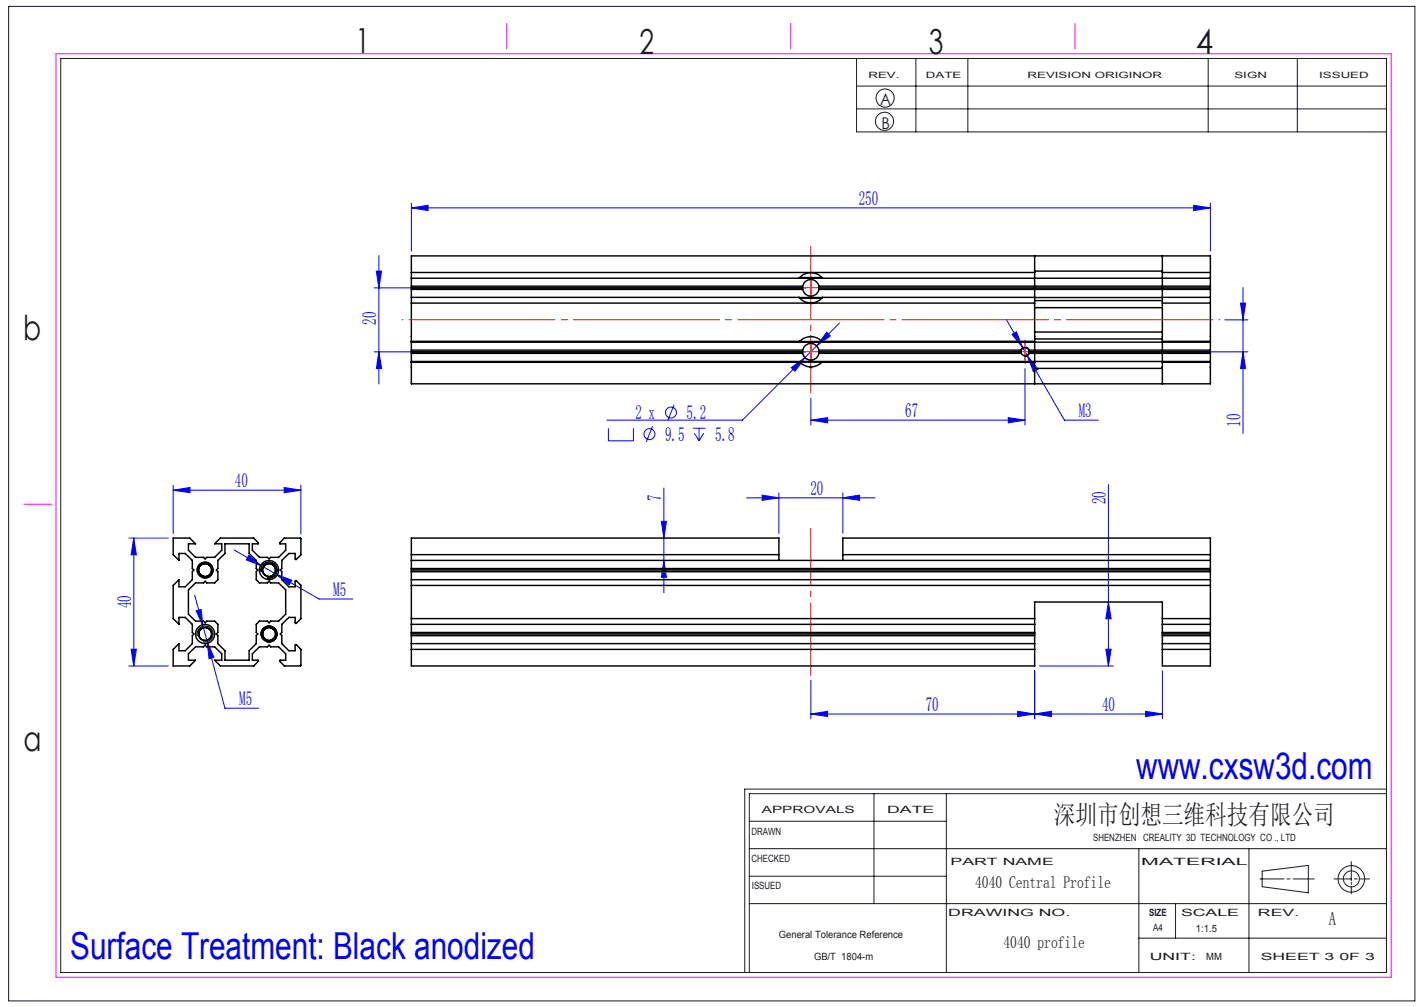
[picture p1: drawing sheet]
<svg xmlns="http://www.w3.org/2000/svg" width="297mm" height="210mm" viewBox="0 0 297 210" stroke-linecap="round" stroke-linejoin="round" font-family="sans-serif">
<g fill="none" stroke="#191924" stroke-width=".21">
<path d="M1.8 1.3h293.3v207.4h-293.3zM12.7 12.2h276.5v190.6h-276.5zM178.6 12.2v15.3h110.6M178.6 17.9h110.6M191 12.2v15.3M201.9 12.2v15.3M252 12.2v15.3M270.6 12.2v15.3M178.6 22.7h110.6M156.3 177h132.9M156.3 171.3h41.1M182.3 165.5v22.9"/>
<path d="M197.4 165.5v37.3M237.5 177v25.8M260.5 177v25.8M281.8 179.7v4M289.2 165.5h-132.9v37.3M289.2 164.6h-133.9v38.2M156.3 188.4h132.9M156.3 182.7h41.1M237.5 195.6h51.7M245.2 188.4v7.2M262.8 183.3h5M263.2 181.7l9.7-1.2v5.7l-9.7-1.3z"/>
<path d="M268.4 183.3h.7M269.7 183.3h4.4M278.2 183.3h3.6M281.8 184v.4M281.8 184.8v1.6M282.5 183.3h.6M283.7 183.3h1.9"/>
<circle cx="184.5" cy="25.3" r="1.9"/>
<circle cx="184.6" cy="20.4" r="1.89"/>
<circle cx="281.9" cy="183.3" r="1.68"/>
<circle cx="281.9" cy="183.3" r="2.77"/>
</g>
<path d="M11.7 11.2h278.5v192.6h-278.5zM105.7 4.9v5.3M164.9 4.9v5.3M224.2 4.9v5.3M5 105.2h5.8" fill="none" stroke="#f0f" stroke-width=".21"/>
<g fill="none" stroke="#00f" stroke-width=".21">
<path d="M78.5 56.5h1.1l-.6 3.5zM79 53.3v26.8M85.8 43.3l3.5-.5v1.1zM85.8 42.4v9.9M85.8 43.3h166.6M249 42.8l3.4 .5-3.4 .6zM252.4 42.4v9.9M259.3 60v30.4M78 60h90.1M78 73.4h90.1M79 73.4l.6 3.5h-1.1zM165 76.7l2.9-2.1-2.1 2.8z"/>
<path d="M167.5 73.9a1.67 1.67 0 0 0 1.2 1.1M172.4 69.3l.8 .8-2.9 2zM175.1 67.4l-20.3 20.2h-28.3M209.9 66.7l3.4 5.8M211.1 69.7l.9-.5 1.3 3.3zM213.3 72.5l1 1.7M213.8 76.9v11.7M214.3 74.2l2.2 2.8-1 .5zM214.3 74.2l7.7 13.4h7.1M214.8 73.4h45.5M255.4 66.7h4.9M258.7 63.2h1.1l-.5 3.5z"/>
<path d="M259.3 73.4l.5 3.5h-1.1zM126.9 89.3v2.6h5.2v-2.6M136.1 88.9l-1.3 3.3M140.6 84.4l-1.3 3.3M144.5 89.3h2.6M144.8 90.3l1 1.6M145.8 89.3v2.6M146.8 90.3l-1 1.6M169.1 87.6l3.5-.5v1.1zM169.1 83v5.6M169.1 87.6h44.7M210.3 87.1l3.5 .5-3.5 .6z"/>
<path d="M26.9 112.2h8.2M27.9 112.2l.5 3.5h-1.1zM27.9 112.2v26.7M36.1 102.2l3.5-.5v1.1zM36.1 101.2v10M36.1 102.2h26.7M48.8 114.7l17.7 10.2h7.1M51.9 115.8l2.8 2.3-3.3-1.3zM57.5 119.7l3.4 1.3-.6 .9zM59.3 101.7l3.5 .5-3.5 .6zM62.8 101.2v10.2M137.9 108.7h1.1l-.5 3.5z"/>
<path d="M138.5 116.9l.5 3.5h-1.1zM138.5 101.8v21.8M155.7 103.8h26.8M159 103.2l3.5 .6-3.5 .5zM162.5 102.8v8.4M175.8 103.8l3.5-.6v1.1zM175.8 102.8v8.4M231.2 101.1v37.8M26.9 138.9h8.2M27.3 135.4h1.1l-.5 3.5zM40.6 124.1l1.7 6.5M40.9 127.4l1-.3 .4 3.5z"/>
<path d="M42.3 130.6l.9 3.2M43.2 133.8l1.4 3.3-1 .3zM43.2 133.8l3.7 13.9h7.1M215.8 139.9v10M216.8 138.9h15.4M230.6 135.4h1.1l-.5 3.5zM231.2 125.5l.5 3.5h-1.1zM242.4 139.9v10M169.1 148.9l3.5-.6v1.1zM169.1 148.9h73.3M169.1 141.9v8M212.3 148.3l3.5 .6-3.5 .5z"/>
<path d="M215.8 148.9l3.5-.6v1.1zM238.9 148.3l3.5 .6-3.5 .5z"/>
<circle cx="135.4" cy="90.5" r="1.15"/>
<circle cx="139.9" cy="86" r="1.13"/>
</g>
<path d="M212.8 73.6a1 1 0 0 1 .9-1.2 1 1 0 0 1 1.1 1 1 1 0 0 1-1.3 .9M41.2 119.3a1.67 1.67 0 0 1 1.5-2.1 1.67 1.67 0 0 1 1.7 1.9 1.67 1.67 0 0 1-2.1 1.4M54.5 119.3a1.67 1.67 0 0 1 1.5-2.1 1.67 1.67 0 0 1 1.8 1.9 1.67 1.67 0 0 1-2.1 1.4M41.2 132.6a1.67 1.67 0 0 1 1.5-2 1.67 1.67 0 0 1 1.7 1.8 1.67 1.67 0 0 1-2.1 1.4M54.5 132.6a1.67 1.67 0 0 1 1.5-2 1.67 1.67 0 0 1 1.8 1.8 1.67 1.67 0 0 1-2.1 1.4" fill="none" stroke="#000" stroke-width=".21"/>
<path d="M169.1 51.3v30.7M169.1 140.9v-30.7" fill="none" stroke="#f00" stroke-width=".21" stroke-dasharray="30.5 1.3 1.3 1.3" stroke-dashoffset="15.3"/>
<path d="M254.5 66.7h-170.7" fill="none" stroke="#f00" stroke-width=".21" stroke-dasharray="30.5 1.3 1.3 1.3" stroke-dashoffset="-1.5"/>
<path d="M169.1 56.7v-.1M165.8 60h-.1M165.8 73.3h-.1M169.1 63.3v.1M169.1 70v-.1M169.1 76.7h.1M172.5 60h.1M172.5 73.3h.1M212.1 73.3h-.8M213.8 71.7v-.9M213.8 75v.8M215.5 73.3h.8" fill="none" stroke="#f00" stroke-width=".21" stroke-dasharray="30.5 1.3 1.3 1.3"/>
<path d="M169.1 58.3v3.4M167.4 60h3.4M167.4 73.4h3.4M169.1 71.7v3.3M212.1 73.4h3.3M213.8 71.7v3.3" fill="none" stroke="#f00" stroke-width=".21"/>
<g fill="#00f">
<path d="M159 103.2l3.5 .6-3.5 .5zM175.8 103.8l3.5-.6v1.1zM215.8 148.9l3.5-.6v1.1zM238.9 148.3l3.5 .6-3.5 .5zM169.1 148.9l3.5-.6v1.1zM212.3 148.3l3.5 .6-3.5 .5zM40.9 127.4l1.4 3.2-.4-3.5zM43.2 133.8l.4 3.6 1-.3zM51.9 115.8l-.5 1 3.3 1.3zM57.5 119.7l2.8 2.2 .6-.9zM85.8 43.3l3.5-.5v1.1zM249 42.8l3.4 .5-3.4 .6zM169.1 87.6l3.5-.5v1.1zM210.3 87.1l3.5 .5-3.5 .6zM172.4 69.3l-2.1 2.8 2.9-2zM165 76.7l.8 .7 2.1-2.8zM211.1 69.7l2.2 2.8-1.3-3.3zM214.3 74.2l1.2 3.3 1-.5z"/>
<path d="M137.9 108.7h1.1l-.5 3.5zM138.5 116.9l.5 3.5h-1.1zM231.2 125.5l.5 3.5h-1.1zM230.6 135.4h1.1l-.5 3.5zM78.5 56.5h1.1l-.6 3.5zM79 73.4l.6 3.5h-1.1zM258.7 63.2h1.1l-.5 3.5zM259.3 73.4l.5 3.5h-1.1z"/>
<path d="M27.9 112.2l.5 3.5h-1.1zM27.3 135.4h1.1l-.5 3.5z"/>
<path d="M36.1 102.2l3.5-.5v1.1zM59.3 101.7l3.5 .5-3.5 .6z"/>
</g>
<g fill="none" stroke="#000" stroke-width=".3">
<path d="M85.8 53.4h166.6v26.6h-166.6zM85.8 58h166.6M85.8 56.8h130M85.8 59.7h81.6M166.7 58a3.2 3.2 0 0 1 4.9 0M166.8 57.9h4.6M167.4 59.7v.3M167.4 59.7a1.75 1.75 0 0 1 1.7-1.4 1.75 1.75 0 0 1 1.7 1.4M170.8 59.7l.1 .3M170.8 59.7h81.6M215.8 53.4v26.6M215.8 56.5h26.6"/>
<path d="M242.4 53.4v26.6M242.4 56.8h10M85.8 62h80.9a3.1 3.1 0 0 0 4.9 0h44.2M85.8 75.6h81.1M85.8 71.1h81.1M85.8 63.2h130M85.8 75.4h166.6M85.8 71.4h166.6M85.8 73.7h81.6M85.8 73.4h81.6M85.8 73h81.6M85.8 60.4h81.6"/>
<path d="M85.8 60h81.6M166.7 62h4.9M166.8 62.2h4.6M166.9 75.6a3.2 3.2 0 0 0 4.5 0M166.9 71.1a3.2 3.2 0 0 1 4.5 0M166.9 75.6l-.1-.1h4.6v.1M166.9 71.1h4.5M167.4 73.7a1.74 1.74 0 0 0 1.7 1.4 1.74 1.74 0 0 0 1.7-1.4M167.4 73a1.75 1.75 0 0 1 1.7-1.4 1.75 1.75 0 0 1 1.7 1.4M167.4 73v.4M167.4 73.4v.3M167.4 60.4a1.74 1.74 0 0 0 1.7 1.4 1.74 1.74 0 0 0 1.7-1.4"/>
<path d="M167.4 60v.4M170.8 73l.1 .4M170.8 73.7h42.2M170.8 73h42.2M170.8 60.4h81.6M170.9 73.4l-.1 .3M170.9 60l-.1 .4M170.9 73.4h42M170.9 60h81.5M171.4 71.1h44.4M171.4 75.6h44.4M212.9 73.4l.1 .3"/>
<path d="M213 73.7a.86 .86 0 0 0 .8 .5 .86 .86 0 0 0 .8-.5M213 73l-.1 .4M213 73a.86 .86 0 0 1 .8-.5 .86 .86 0 0 1 .8 .5M214.6 73v.4M214.6 73.7h37.8M214.6 73h37.8M214.6 73.4v.3M214.6 73.4h37.8M215.8 62h26.6M215.8 76.8h26.6M215.8 70.7h26.6M215.8 62.7h26.6"/>
<path d="M215.8 69.2h26.6M215.8 64.2h26.6M242.4 75.6h10M242.4 71.1h10M242.4 63.2h10M242.4 62h10M36.1 112.2h3.5l1.2 1.2h-1.5v1.4l1.5 1.4h1.6l.4 .3 .3-.3h1.7l1.4-1.4v-1.4h-1.4l1.2-1.2h6.9l1 1.2h-1.3v1.4l1.5 1.4h1.7l.3 .3 .3-.3h1.7l1.5-1.4v-1.4h-1.3l1-1.2 3.5 .1v3.4l-1.1 1-.1-1.3h-1.3l-1.5 1.5v1.7l-.3 .3 .3 .3v1.7l1.5 1.5h1.3l.1-1.3 1.1 1v6.9l-1.1 1-.1-1.2h-1.3l-1.5 1.4v1.7l-.3 .3 .3 .4v1.6l1.5 1.5h1.3l.1-1.3 1.1 1-.1 3.5h-3.4l-1-1v-.2h1.3v-1.4l-1.5-1.4h-1.7l-.3-.4-.3 .4h-1.7l-1.5 1.4v1.4h1.3v.2l-1 1h-6.9l-1.2-1.2h1.4v-1.4l-1.4-1.4h-1.7l-.3-.4-.4 .4h-1.6l-1.5 1.4v1.4h1.5l-1.2 1.2h-3.5v-3.5l1.2-1.2v1.5h1.3l1.5-1.5v-1.6l.3-.4-.3-.3v-1.7l-1.5-1.4h-1.3v1.4l-1.2-1.2v-6.9l1.2-1.2v1.5h1.3l1.5-1.5v-1.7l.3-.3-.3-.3v-1.7l-1.5-1.5h-1.3v1.5l-1.2-1.2zM46.9 113.4h5.1v2l1.4 1.5v1.7l.4 .3-.4 .3v1.7l.7 .7h1.7l.3-.4 .3 .4h1.7l1.5 1.4v5.1l-1.5 1.4h-1.7l-.3 .4-.3-.4h-1.7l-.7 .7v1.7l.4 .3-.4 .4v1.6l-1.4 1.5v2h-5.1v-2l-1.5-1.5v-1.6l-.3-.4 .3-.3v-1.7l-.6-.7h-1.7l-.3 .4-.4-.4h-1.6l-1.5-1.4v-5.1l1.5-1.4h1.6l.4-.4 .3 .4h1.7l.6-.7v-1.7l-.3-.3 .3-.3v-1.7l1.5-1.5zM55.3 117.9h.1M55.3 119.9h.1M85.8 115.7h76.7M85.8 116.9h166.6"/>
<path d="M85.8 119.2h166.6M85.8 118.6h166.6M85.8 118.9h166.6M162.5 116.9v-4.7h-76.7v26.7h130v-13.4h26.6v13.4h10v-26.7h-76.6v4.7M175.8 115.7h76.6M55.3 131.2h.1M55.3 133.2v.1M85.8 120.9h166.6M85.8 122.1h166.6M85.8 129h130M85.8 135.4h130M85.8 130.2h130"/>
<path d="M85.8 134.2h130M85.8 131.9h130M85.8 132.2h130M85.8 132.6h130M242.4 129h10M242.4 135.4h10M242.4 130.2h10M242.4 134.2h10M242.4 131.9h10M242.4 132.2h10M242.4 132.6h10"/>
<circle cx="42.8" cy="118.9" r="1.4"/>
<circle cx="42.8" cy="118.9" r="1.32"/>
<circle cx="42.8" cy="118.9" r="1.66"/>
<circle cx="56.1" cy="118.9" r="2"/>
<circle cx="56.1" cy="118.9" r="1.4"/>
<circle cx="56.1" cy="118.9" r="1.32"/>
<circle cx="42.8" cy="132.2" r="2"/>
<circle cx="42.8" cy="132.2" r="1.4"/>
<circle cx="42.8" cy="132.2" r="1.32"/>
<circle cx="56.1" cy="132.2" r="1.4"/>
<circle cx="56.1" cy="132.2" r="1.32"/>
<circle cx="56.1" cy="132.2" r="1.66"/>
</g>
<g font-size="7.8" fill="#00f">
<text x="237" y="162.4">www.cxsw3d.com</text>
<text x="14.6" y="199.9">Surface Treatment: Black anodized</text>
</g>
<g font-size="7.2" fill="#191924">
<text x="74.1" y="11">1</text>
<text x="133.4" y="11.2">2</text>
<text x="193.7" y="11.3">3</text>
<text x="249.4" y="11.3">4</text>
<text x="4.8" y="70.9">b</text>
<text x="4.9" y="156.5">a</text>
</g>
<text font-size="5.6" fill="#191924" x="219.8" y="171.8">深圳市创想三维科技有限公司</text>
<g font-size="4.1" fill="#00f">
<text x="179.1" y="42.8">250</text>
<text x="78.5" y="67.7" transform="rotate(-90 78.5 67.7)">20</text>
<text x="132.5" y="87.5">2 x</text>
<text x="143.2" y="87.5">5.2</text>
<text x="188.8" y="87">67</text>
<text x="225" y="87">M3</text>
<text x="258.7" y="89" transform="rotate(-90 258.7 89)">10</text>
<text x="138.7" y="92">9.5</text>
<text x="149.2" y="92">5.8</text>
<text x="49" y="101.6">40</text>
<text x="137.9" y="104.5" transform="rotate(-90 137.9 104.5)">7</text>
<text x="169" y="103.2">20</text>
<text x="230.6" y="105.1" transform="rotate(-90 230.6 105.1)">20</text>
<text x="69.5" y="124.3">M5</text>
<text x="27.3" y="126.9" transform="rotate(-90 27.3 126.9)">40</text>
<text x="49.9" y="147.1">M5</text>
<text x="193.1" y="148.3">70</text>
<text x="229.8" y="148.3">40</text>
</g>
<text font-size="3.9" fill="#191924" x="277.2" y="193">A</text>
<g font-size="3.5" fill="#191924">
<text x="203.4" y="185.2">4040 Central Profile</text>
<text x="209.3" y="197.7">4040 profile</text>
</g>
<g font-size="3.4" fill="#191924">
<text x="183.6" y="22">A</text>
<text x="183.8" y="27">B</text>
</g>
<g font-size="2.1" fill="#191924">
<text x="158.9" y="169.5">APPROVALS</text>
<text x="185" y="169.5">DATE</text>
<text x="156.7" y="174.2">DRAWN</text>
<text x="156.7" y="179.7">CHECKED</text>
<text x="228" y="175.4">SHENZHEN CREALITY 3D TECHNOLOGY CO ., LTD</text>
<text x="156.8" y="185.4">ISSUED</text>
<text x="198.2" y="180.4">PART NAME</text>
<text x="238" y="180.4">MATERIAL</text>
<text x="197.8" y="191">DRAWING NO.</text>
<text x="239.7" y="191">SIZE</text>
<text x="246.3" y="191">SCALE</text>
<text x="262.4" y="191">REV.</text>
<text x="162.4" y="195.6">General Tolerance Reference</text>
<text x="240.5" y="194.1">A4</text>
<text x="249.4" y="194.3">1:1.5</text>
<text x="169.8" y="200.2">GB/T 1804-m</text>
<text x="239.8" y="200.2">UNIT:</text>
<text x="251.6" y="200.2">MM</text>
<text x="262.9" y="200.2">SHEET 3 0F 3</text>
</g>
<g font-size="1.8" fill="#191924">
<text x="181.1" y="16.3">REV.</text>
<text x="193.1" y="16.3">DATE</text>
<text x="214.3" y="16.3">REVISION ORIGINOR</text>
<text x="257.5" y="16.3">SIGN</text>
<text x="275.1" y="16.3">ISSUED</text>
</g>
</svg>
